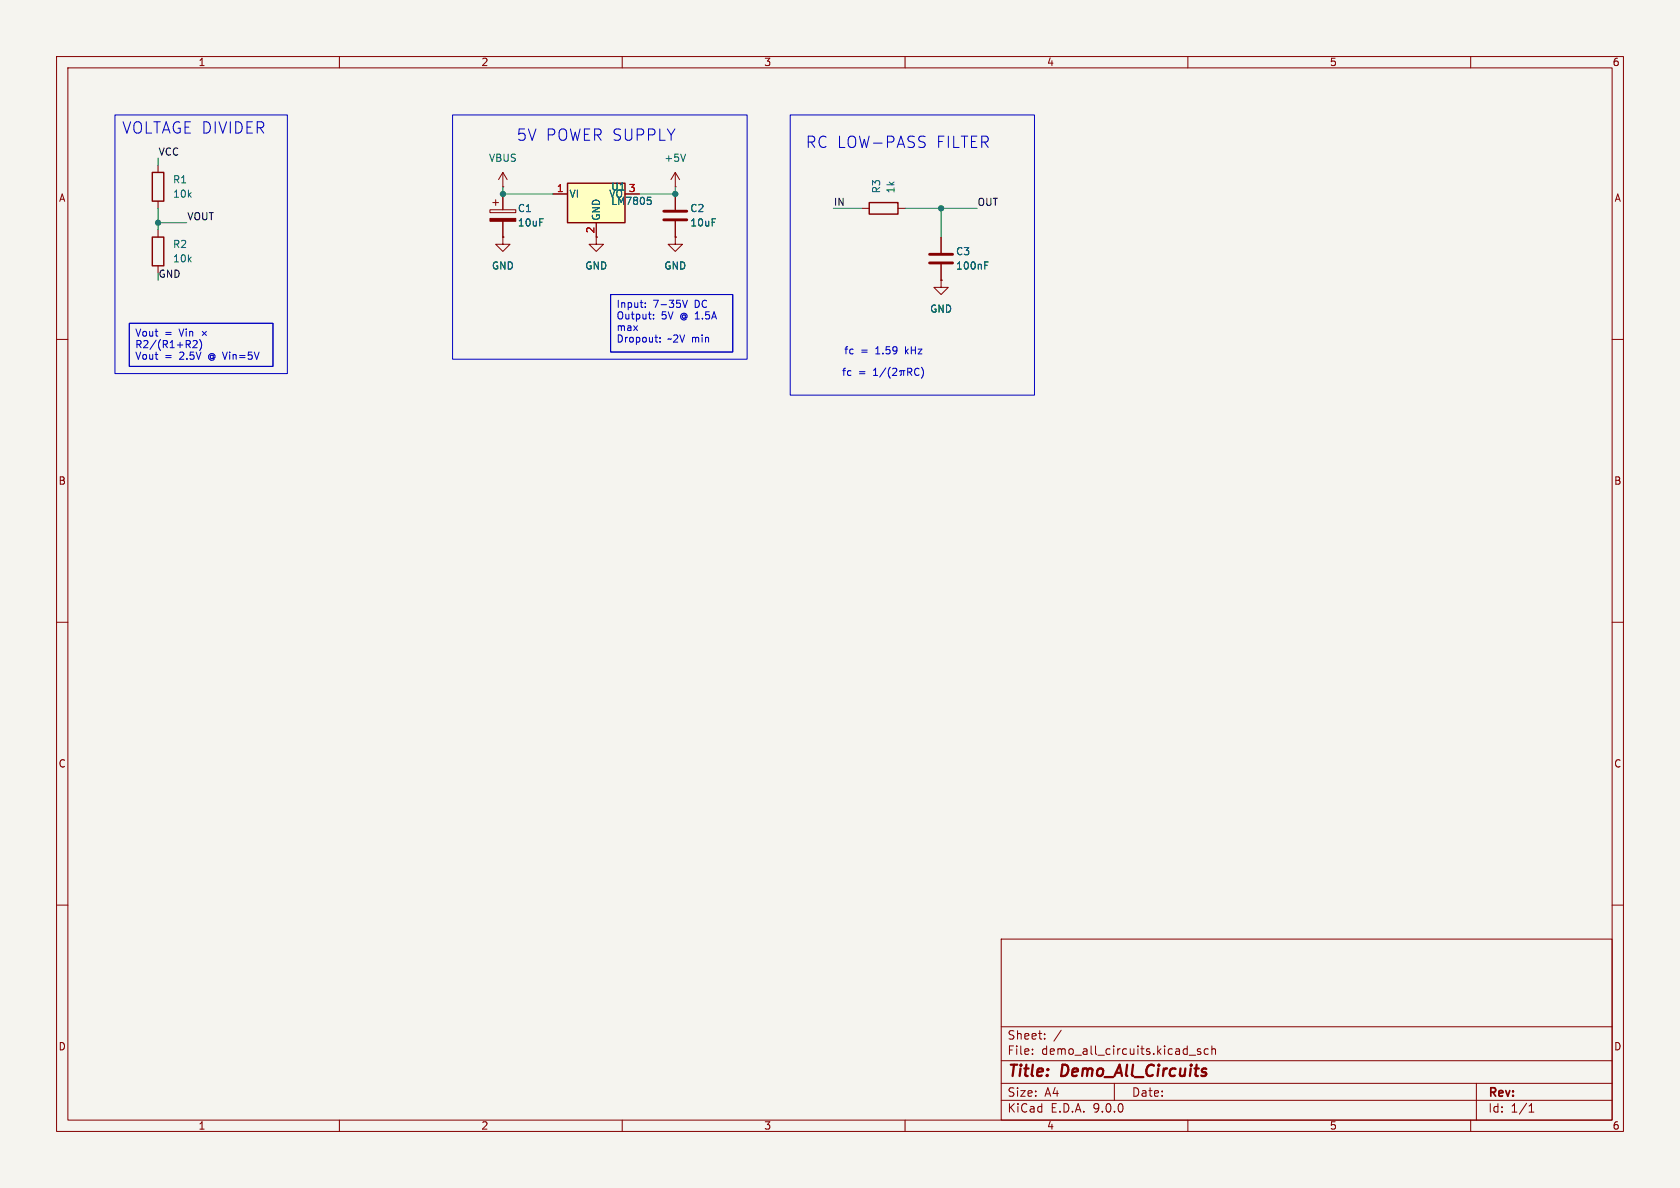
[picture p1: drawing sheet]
<svg xmlns="http://www.w3.org/2000/svg" width="297mm" height="210mm" viewBox="0 0 297 210" stroke-linecap="round" stroke-linejoin="round" font-family="sans-serif">
<path d="M0 0h297v210h-297z" fill="#f5f4ef" stroke="#f5f4ef" stroke-width=".18"/>
<g fill="none" stroke="#840000" stroke-width=".18">
<path d="M10 10h277v190h-277zM12 12h273v186h-273zM60 10v2M110 10v2M160 10v2M210 10v2M260 10v2M119.4 33h.1M119.4 30.5l-.8 1.3M119.4 30.5l.7 1.3M119.4 30.5v2.5M152.4 36.8h1.3"/>
<path d="M158.7 36.8h1.3M10 60h2M285 60h2M10 110h2M285 110h2M10 160h2M177 166h108v32h-108zM285 160h2M60 198v2M110 198v2M160 198v2M177 194.5h108"/>
<path d="M177 191.5h108M177 187.5h108M177 181.5h108M182.5 186.3v.1M182.5 185.5v.1M184.7 183.6v.1M184.7 182.8v.1M187.6 182.1l-1.3 2M197 191.5v3M210 198v2M210.2 186.5h1.2M212.2 185.5l-.3-.1-.2 .2v.2l.5 .2v.3h-.5"/>
<path d="M213.6 185.5l-.4-.1-.3 .3v.4l.1 .2h.6M214.2 185.5l.3-.1 .3 .1 .1 .9M214.2 184.9v1.5M260 198v2M261 191.5v6.5M270.3 196.6h.9M270.3 195.5l.4-.4v1.5"/>
</g>
<path d="M153.7 35.8h5v2h-5z" fill="none" stroke="#840000" stroke-width=".25"/>
<path d="M121.2 27.2l-.4 1.3" fill="none" stroke="#006464" stroke-width=".18"/>
<path d="M100.3 32.4h10.2v7h-10.2z" fill="#ffffc2"/>
<path d="M26.9 30.5h2.1v5.1h-2.1zM100.3 32.4h10.2v7h-10.2zM26.9 41.9h2.1v5.1h-2.1z" fill="none" stroke="#840000" stroke-width=".25"/>
<g fill="none" stroke="#840000" stroke-width=".18">
<path d="M27.9 29.2v1.3M27.9 35.6v1.2M86.6 37.1h4.6v.5h-4.6zM87.1 35.8h1M87.6 35.3v1M88.9 33h.1M88.9 30.5l-.8 1.3M88.9 30.5l.8 1.3M88.9 30.5v2.5M88.9 34.3v2.8M88.9 39.1v2.8M97.8 34.3h2.5"/>
<path d="M105.4 39.4v3.8h1.3l-1.3 1.3-1.3-1.3h1.3M110.5 34.3h2.5M119.4 34.3v2.8M119.4 39.1v2.8M27.9 40.6v1.3M27.9 47v1.3M88.9 41.9v1.3h1.3l-1.3 1.3-1.3-1.3h1.3M88.9 41.9h.1M119.4 41.9v1.3h1.2l-1.2 1.3-1.3-1.3h1.3M119.4 41.9h.1M166.4 49.5v1.3h1.2l-1.2 1.3-1.3-1.3h1.3M166.4 49.5h.1"/>
<path d="M166.4 41.9v2.8M166.4 46.7v2.8"/>
</g>
<path d="M114.5 34.9h.6M114.9 35.4l.2 .2v.3l-.2 .2M174.1 46.9h.4M174.1 46.3h.6" fill="none" stroke="#006464" stroke-width=".18"/>
<path d="M86.6 38.6h4.6v.5h-4.6z" fill="#840000" stroke="#840000" stroke-width=".18"/>
<path d="M117.3 37.3h4.1M117.3 38.9h4.1M164.3 45h4.1M164.3 46.5h4.1" fill="none" stroke="#840000" stroke-width=".51"/>
<g fill="none" stroke="#009600" stroke-width=".18">
<path d="M27.9 39.4h5.1M27.9 27.9v1.3M27.9 36.8v3.8M88.9 34.3h.1M88.9 34.3h8.9M88.9 33v1.3M113 34.3h6.4M119.4 34.3h.1M119.4 33v1.3M147.3 36.8h5.1M160 36.8h12.7M166.4 36.8v5.1"/>
<path d="M88.9 41.9h.1M119.4 41.9h.1M166.4 49.5h.1"/>
</g>
<g fill="none" stroke="#0000c2" stroke-width=".18">
<path d="M20.3 20.3h30.5v45.7h-30.5zM80 20.3h52.1v43.2h-52.1zM139.7 20.3h43.2v49.6h-43.2zM163.3 24.1l.3 .1M163.5 25.3l.1 .2-.1 .4M22.9 57.2h25.4v7.6h-25.4zM35.8 58.6l.7 .7M36.5 58.6l-.7 .7M107.9 52.1h21.6v10.1h-21.6zM114.1 54.2v.1M114.1 53.6v.1M115.5 56.3v.1"/>
<path d="M115.5 55.6v.1M115.8 59.6h.5M116.7 59.7v.1M120.7 53.1l.4 1.2 .4-1.2M34.9 60.4l-.1 .3-.7 .8h.8M35.3 60a1.46 1.46 0 0 1 0 2M116.1 60.5h.2M116.7 60.4v.1M154.4 66.4h.8M154.4 65.5l.4-.4v1.3M156.6 65l-1.1 1.7M157.4 64.9a1.46 1.46 0 0 0 0 2"/>
<path d="M157.8 65.2l.5-.1 .2 .4-.7 .9h.7M159.3 65.5v.7l-.2 .2M159.7 65.5v.9M160 65.5h-.8l-.2 .2M160.5 65.8l.6-.1 .1-.2-.1-.3-.6-.1v1.3M160.8 65.8l.4 .6M162.5 65.2a.6 .6 0 0 0-.9 .4 .6 .6 0 0 0 .6 .8l.3-.2M162.9 64.9a1.46 1.46 0 0 1 0 2"/>
</g>
<g fill="#009600" stroke="#009600" stroke-width=".18">
<circle cx="119.4" cy="34.3" r=".46"/>
<circle cx="166.4" cy="36.8" r=".46"/>
<circle cx="88.9" cy="34.3" r=".46"/>
<circle cx="27.9" cy="39.4" r=".46"/>
</g>
<g font-size="2.8" fill="#0000c2">
<text x="21.5" y="23.8">VOLTAGE DIVIDER</text>
<text x="91.3" y="25.1">5V POWER SUPPLY</text>
<text x="142.4" y="26.4">RC LOW-PASS</text>
<text x="165.6" y="26.4">FILTER</text>
</g>
<g font-size="2.8" fill="#840000">
<text x="178" y="190.9">Title:</text>
<text x="187.7" y="190.9">Demo_All_Circuits</text>
</g>
<g font-size="2.1" fill="#840000">
<text x="178" y="184">Sheet:</text>
<text x="178" y="186.7">File:</text>
<text x="184.1" y="186.7">demo_all_circuits.kicad_sch</text>
<text x="178" y="196.9">KiCad</text>
<text x="178" y="194.1">Size:</text>
<text x="184.7" y="194.1">A4</text>
<text x="185.7" y="196.9">E.D.A.</text>
<text x="193.3" y="196.9">9.0.0</text>
<text x="200" y="194.1">Date:</text>
<text x="263" y="194.3">Rev:</text>
<text x="263" y="196.9">Id:</text>
<text x="267.1" y="196.9">1/1</text>
</g>
<g font-size="1.8" fill="#840000">
<text x="35" y="11.9">1</text>
<text x="85" y="11.9">2</text>
<text x="135" y="11.9">3</text>
<text x="185" y="11.9">4</text>
<text x="235" y="11.9">5</text>
<text x="285" y="11.9">6</text>
<text x="10.3" y="35.9">A</text>
<text x="285.3" y="35.9">A</text>
<text x="105.2" y="41.3" transform="rotate(-90 105.2 41.3)">2</text>
<text x="10.3" y="85.9">B</text>
<text x="285.3" y="85.9">B</text>
<text x="10.3" y="135.9">C</text>
<text x="285.3" y="135.9">C</text>
<text x="10.3" y="185.9">D</text>
<text x="285.3" y="185.9">D</text>
<text x="35" y="199.9">1</text>
<text x="85" y="199.9">2</text>
<text x="135" y="199.9">3</text>
<text x="185" y="199.9">4</text>
<text x="235" y="199.9">5</text>
<text x="285" y="199.9">6</text>
</g>
<g font-size="1.8" fill="#0f0f0f">
<text x="27.9" y="27.6">VCC</text>
<text x="33" y="39">VOUT</text>
<text x="147.3" y="36.5">IN</text>
<text x="172.7" y="36.5">OUT</text>
</g>
<g font-size="1.8" fill="#006464">
<text x="86.3" y="28.8">VBUS</text>
<text x="117.3" y="28.8">+5V</text>
<text x="30.5" y="32.6">R1</text>
<text x="30.5" y="35.2">10k</text>
<text x="100.6" y="35.2">VI</text>
<text x="107.6" y="35.2">VO</text>
<text x="108" y="33.9">U1</text>
<text x="155.8" y="34.3" transform="rotate(-90 155.8 34.3)">R3</text>
<text x="158.3" y="34.3" transform="rotate(-90 158.3 34.3)">1k</text>
<text x="91.4" y="37.7">C1</text>
<text x="91.4" y="40.2">10uF</text>
<text x="106.3" y="39.1" transform="rotate(-90 106.3 39.1)">GND</text>
<text x="108" y="36.4">LM7805</text>
<text x="121.9" y="37.7">C2</text>
<text x="121.9" y="40.2">10uF</text>
<text x="30.5" y="44">R2</text>
<text x="30.5" y="46.6">10k</text>
<text x="86.9" y="47.9">GND</text>
<text x="103.4" y="47.9">GND</text>
<text x="117.3" y="47.9">GND</text>
<text x="168.9" y="45.3">C3</text>
<text x="168.9" y="47.9">100nF</text>
<text x="164.3" y="55.5">GND</text>
</g>
<g font-size="1.8" fill="#a90000">
<text x="98.4" y="34">1</text>
<text x="111.1" y="34">3</text>
</g>
<text font-size="1.8" fill="#009600" x="27.9" y="49.2">GND</text>
<g font-size="1.8" fill="#0000c2">
<text x="23.8" y="59.8">Vout</text>
<text x="29.1" y="59.8">=</text>
<text x="31.8" y="59.8">Vin</text>
<text x="108.9" y="54.7">Input:</text>
<text x="108.9" y="56.8">Output:</text>
<text x="108.9" y="58.8">max</text>
<text x="115.5" y="54.7">7-35V</text>
<text x="116.9" y="56.8">5V</text>
<text x="120.4" y="56.8">@ 1.5A</text>
<text x="122.9" y="54.7">DC</text>
<text x="23.8" y="61.9">R2/(R1+R2)</text>
<text x="23.8" y="63.9">Vout</text>
<text x="29.1" y="63.9">=</text>
<text x="31.8" y="63.9">2.5V</text>
<text x="37.1" y="63.9">@ Vin=5V</text>
<text x="108.9" y="60.9">Dropout:</text>
<text x="118.1" y="60.9">~2V min</text>
<text x="149.2" y="62.8">fc</text>
<text x="152.1" y="62.8">=</text>
<text x="154.9" y="62.8">1.59</text>
<text x="160.3" y="62.8">kHz</text>
<text x="148.8" y="66.7">fc</text>
<text x="151.7" y="66.7">=</text>
</g>
</svg>
